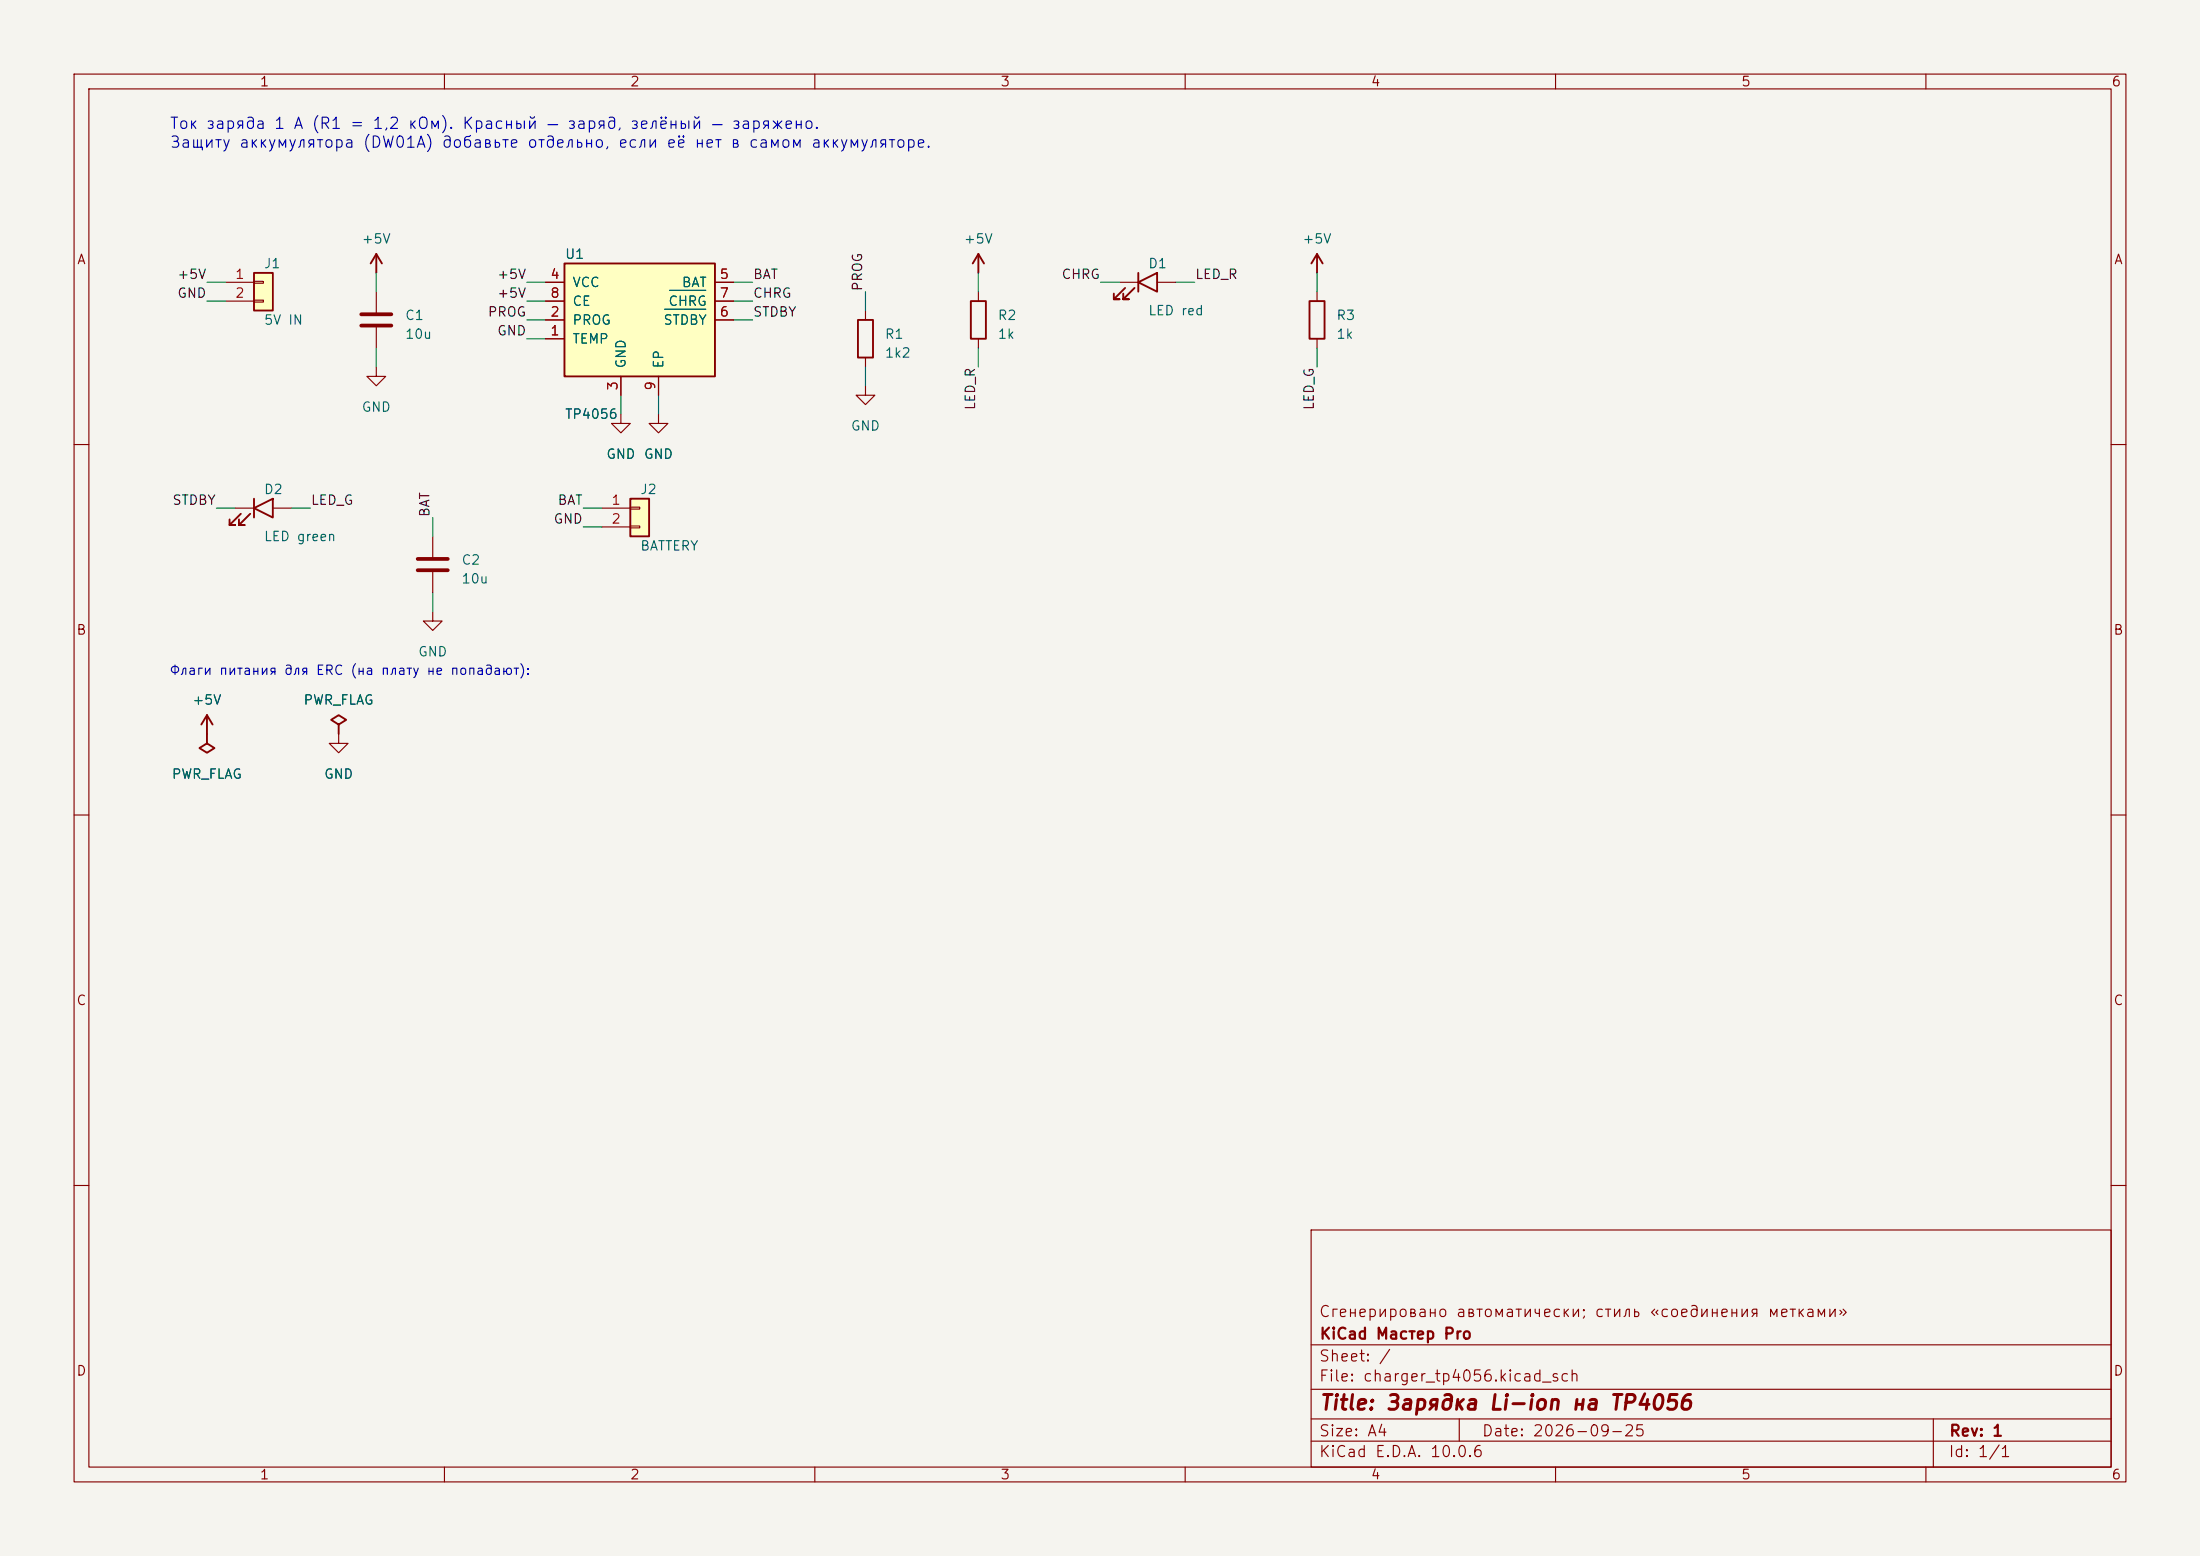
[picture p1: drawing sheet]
(kicad_sch (version 20231120) (generator "eeschema") (generator_version "8.0")
 (paper "A4")
 (title_block (title "Зарядка Li-ion на TP4056") (date "2026-09-25") (rev "1") (company "KiCad Мастер Pro") (comment 1 "Сгенерировано автоматически; стиль «соединения метками»"))
 (lib_symbols (symbol "KiCadMaster:Conn_01x02" (pin_numbers) (pin_names (offset 0) hide) (exclude_from_sim no) (in_bom yes) (on_board yes) (property "Reference" "J" (at 0 5.08 0) (effects (font (size 1.27 1.27)))) (property "Value" "Conn_01x02" (at 0 -2.54 0) (effects (font (size 1.27 1.27)))) (property "Footprint" "" (at 0 0 0) (effects (font (size 1.27 1.27)) hide)) (property "Datasheet" "~" (at 0 0 0) (effects (font (size 1.27 1.27)) hide)) (property "Description" "Разъём" (at 0 0 0) (effects (font (size 1.27 1.27)) hide)) (symbol "Conn_01x02_0_1" (rectangle (start -1.27 3.81) (end 1.27 -1.27) (stroke (width 0.254) (type default)) (fill (type background))) (rectangle (start -1.27 2.667) (end 0 2.413) (stroke (width 0.1524) (type default)) (fill (type none))) (rectangle (start -1.27 0.127) (end 0 -0.127) (stroke (width 0.1524) (type default)) (fill (type none)))) (symbol "Conn_01x02_1_1" (pin passive line (at -5.08 2.54 0) (length 3.81) (name "Pin_1" (effects (font (size 1.27 1.27)))) (number "1" (effects (font (size 1.27 1.27))))) (pin passive line (at -5.08 0 0) (length 3.81) (name "Pin_2" (effects (font (size 1.27 1.27)))) (number "2" (effects (font (size 1.27 1.27))))))) (symbol "KiCadMaster:C" (pin_numbers hide) (pin_names (offset 0) hide) (exclude_from_sim no) (in_bom yes) (on_board yes) (property "Reference" "C" (at 3.81 0.635 0) (effects (font (size 1.27 1.27)))) (property "Value" "C" (at 3.81 -1.905 0) (effects (font (size 1.27 1.27)))) (property "Footprint" "" (at 0 0 0) (effects (font (size 1.27 1.27)) hide)) (property "Datasheet" "~" (at 0 0 0) (effects (font (size 1.27 1.27)) hide)) (property "Description" "Конденсатор" (at 0 0 0) (effects (font (size 1.27 1.27)) hide)) (symbol "C_0_1" (polyline (pts (xy -2.032 0.762) (xy 2.032 0.762)) (stroke (width 0.508) (type default)) (fill (type none))) (polyline (pts (xy -2.032 -0.762) (xy 2.032 -0.762)) (stroke (width 0.508) (type default)) (fill (type none)))) (symbol "C_1_1" (pin passive line (at 0 3.81 270) (length 3.048) (name "~" (effects (font (size 1.27 1.27)))) (number "1" (effects (font (size 1.27 1.27))))) (pin passive line (at 0 -3.81 90) (length 3.048) (name "~" (effects (font (size 1.27 1.27)))) (number "2" (effects (font (size 1.27 1.27))))))) (symbol "KiCadMaster:TP4056" (pin_numbers) (pin_names (offset 1.016)) (exclude_from_sim no) (in_bom yes) (on_board yes) (property "Reference" "U" (at -10.16 8.89 0) (effects (font (size 1.27 1.27)))) (property "Value" "TP4056" (at -10.16 -12.7 0) (effects (font (size 1.27 1.27)))) (property "Footprint" "" (at 0 0 0) (effects (font (size 1.27 1.27)) hide)) (property "Datasheet" "~" (at 0 0 0) (effects (font (size 1.27 1.27)) hide)) (property "Description" "Зарядное Li-ion 1 А, ESOP-8" (at 0 0 0) (effects (font (size 1.27 1.27)) hide)) (property "ki_keywords" "charger" (at 0 0 0) (effects (font (size 1.27 1.27)) hide)) (symbol "TP4056_0_1" (rectangle (start -10.16 7.62) (end 10.16 -7.62) (stroke (width 0.254) (type default)) (fill (type background)))) (symbol "TP4056_1_1" (pin power_in line (at -12.7 5.08 0) (length 2.54) (name "VCC" (effects (font (size 1.27 1.27)))) (number "4" (effects (font (size 1.27 1.27))))) (pin input line (at -12.7 2.54 0) (length 2.54) (name "CE" (effects (font (size 1.27 1.27)))) (number "8" (effects (font (size 1.27 1.27))))) (pin passive line (at -12.7 0 0) (length 2.54) (name "PROG" (effects (font (size 1.27 1.27)))) (number "2" (effects (font (size 1.27 1.27))))) (pin input line (at -12.7 -2.54 0) (length 2.54) (name "TEMP" (effects (font (size 1.27 1.27)))) (number "1" (effects (font (size 1.27 1.27))))) (pin passive line (at 12.7 5.08 180) (length 2.54) (name "BAT" (effects (font (size 1.27 1.27)))) (number "5" (effects (font (size 1.27 1.27))))) (pin open_collector line (at 12.7 2.54 180) (length 2.54) (name "~{CHRG}" (effects (font (size 1.27 1.27)))) (number "7" (effects (font (size 1.27 1.27))))) (pin open_collector line (at 12.7 0 180) (length 2.54) (name "~{STDBY}" (effects (font (size 1.27 1.27)))) (number "6" (effects (font (size 1.27 1.27))))) (pin power_in line (at -2.54 -10.16 90) (length 2.54) (name "GND" (effects (font (size 1.27 1.27)))) (number "3" (effects (font (size 1.27 1.27))))) (pin power_in line (at 2.54 -10.16 90) (length 2.54) (name "EP" (effects (font (size 1.27 1.27)))) (number "9" (effects (font (size 1.27 1.27))))))) (symbol "KiCadMaster:R" (pin_numbers hide) (pin_names (offset 0) hide) (exclude_from_sim no) (in_bom yes) (on_board yes) (property "Reference" "R" (at 2.54 0.635 0) (effects (font (size 1.27 1.27)))) (property "Value" "R" (at 2.54 -1.905 0) (effects (font (size 1.27 1.27)))) (property "Footprint" "" (at 0 0 0) (effects (font (size 1.27 1.27)) hide)) (property "Datasheet" "~" (at 0 0 0) (effects (font (size 1.27 1.27)) hide)) (property "Description" "Резистор" (at 0 0 0) (effects (font (size 1.27 1.27)) hide)) (symbol "R_0_1" (rectangle (start -1.016 -2.54) (end 1.016 2.54) (stroke (width 0.254) (type default)) (fill (type none)))) (symbol "R_1_1" (pin passive line (at 0 3.81 270) (length 1.27) (name "~" (effects (font (size 1.27 1.27)))) (number "1" (effects (font (size 1.27 1.27))))) (pin passive line (at 0 -3.81 90) (length 1.27) (name "~" (effects (font (size 1.27 1.27)))) (number "2" (effects (font (size 1.27 1.27))))))) (symbol "KiCadMaster:LED" (pin_numbers hide) (pin_names (offset 0) hide) (exclude_from_sim no) (in_bom yes) (on_board yes) (property "Reference" "D" (at 0 2.54 0) (effects (font (size 1.27 1.27)))) (property "Value" "LED" (at 0 -3.81 0) (effects (font (size 1.27 1.27)))) (property "Footprint" "" (at 0 0 0) (effects (font (size 1.27 1.27)) hide)) (property "Datasheet" "~" (at 0 0 0) (effects (font (size 1.27 1.27)) hide)) (property "Description" "Светодиод" (at 0 0 0) (effects (font (size 1.27 1.27)) hide)) (symbol "LED_0_1" (polyline (pts (xy 1.27 1.27) (xy 1.27 -1.27) (xy -1.27 0) (xy 1.27 1.27)) (stroke (width 0.254) (type default)) (fill (type none))) (polyline (pts (xy -1.27 1.27) (xy -1.27 -1.27)) (stroke (width 0.254) (type default)) (fill (type none))) (polyline (pts (xy -3.048 -0.762) (xy -4.572 -2.286) (xy -3.81 -2.286) (xy -4.572 -2.286) (xy -4.572 -1.524)) (stroke (width 0.254) (type default)) (fill (type none))) (polyline (pts (xy -1.778 -0.762) (xy -3.302 -2.286) (xy -2.54 -2.286) (xy -3.302 -2.286) (xy -3.302 -1.524)) (stroke (width 0.254) (type default)) (fill (type none)))) (symbol "LED_1_1" (pin passive line (at -3.81 0 0) (length 2.54) (name "K" (effects (font (size 1.27 1.27)))) (number "1" (effects (font (size 1.27 1.27))))) (pin passive line (at 3.81 0 180) (length 2.54) (name "A" (effects (font (size 1.27 1.27)))) (number "2" (effects (font (size 1.27 1.27))))))) (symbol "KiCadMaster:+5V" (power) (pin_numbers hide) (pin_names (offset 0) hide) (exclude_from_sim no) (in_bom yes) (on_board yes) (property "Reference" "#PWR" (at 0 -3.81 0) (effects (font (size 1.27 1.27)) hide)) (property "Value" "+5V" (at 0 3.556 0) (effects (font (size 1.27 1.27)))) (property "Footprint" "" (at 0 0 0) (effects (font (size 1.27 1.27)) hide)) (property "Datasheet" "~" (at 0 0 0) (effects (font (size 1.27 1.27)) hide)) (property "Description" "Символ питания: +5V" (at 0 0 0) (effects (font (size 1.27 1.27)) hide)) (symbol "+5V_0_1" (polyline (pts (xy -0.762 1.27) (xy 0 2.54)) (stroke (width 0.254) (type default)) (fill (type none))) (polyline (pts (xy 0 0) (xy 0 2.54)) (stroke (width 0.254) (type default)) (fill (type none))) (polyline (pts (xy 0 2.54) (xy 0.762 1.27)) (stroke (width 0.254) (type default)) (fill (type none)))) (symbol "+5V_1_1" (pin power_in line (at 0 0 90) (length 0) hide (name "+5V" (effects (font (size 1.27 1.27)))) (number "1" (effects (font (size 1.27 1.27))))))) (symbol "KiCadMaster:GND" (power) (pin_numbers hide) (pin_names (offset 0) hide) (exclude_from_sim no) (in_bom yes) (on_board yes) (property "Reference" "#PWR" (at 0 -6.35 0) (effects (font (size 1.27 1.27)) hide)) (property "Value" "GND" (at 0 -3.81 0) (effects (font (size 1.27 1.27)))) (property "Footprint" "" (at 0 0 0) (effects (font (size 1.27 1.27)) hide)) (property "Datasheet" "~" (at 0 0 0) (effects (font (size 1.27 1.27)) hide)) (property "Description" "Символ питания: GND" (at 0 0 0) (effects (font (size 1.27 1.27)) hide)) (symbol "GND_0_1" (polyline (pts (xy 0 0) (xy 0 -1.27) (xy 1.27 -1.27) (xy 0 -2.54) (xy -1.27 -1.27) (xy 0 -1.27)) (stroke (width 0) (type default)) (fill (type none)))) (symbol "GND_1_1" (pin power_in line (at 0 0 270) (length 0) hide (name "GND" (effects (font (size 1.27 1.27)))) (number "1" (effects (font (size 1.27 1.27))))))) (symbol "KiCadMaster:PWR_FLAG" (power) (pin_numbers hide) (pin_names (offset 0) hide) (exclude_from_sim no) (in_bom yes) (on_board yes) (property "Reference" "#FLG" (at 0 1.905 0) (effects (font (size 1.27 1.27)) hide)) (property "Value" "PWR_FLAG" (at 0 3.81 0) (effects (font (size 1.27 1.27)))) (property "Footprint" "" (at 0 0 0) (effects (font (size 1.27 1.27)) hide)) (property "Datasheet" "~" (at 0 0 0) (effects (font (size 1.27 1.27)) hide)) (property "Description" "Флаг: цепь запитана извне (для ERC)" (at 0 0 0) (effects (font (size 1.27 1.27)) hide)) (symbol "PWR_FLAG_0_1" (polyline (pts (xy 0 0) (xy 0 1.27) (xy -1.016 1.905) (xy 0 2.54) (xy 1.016 1.905) (xy 0 1.27)) (stroke (width 0.254) (type default)) (fill (type none)))) (symbol "PWR_FLAG_1_1" (pin power_out line (at 0 0 90) (length 0) hide (name "pwr" (effects (font (size 1.27 1.27)))) (number "1" (effects (font (size 1.27 1.27))))))))
 (symbol (lib_id "KiCadMaster:Conn_01x02") (at 35.56 40.64 0) (unit 1) (exclude_from_sim no) (in_bom yes) (on_board yes) (dnp no) (property "Reference" "J1" (at 35.56 35.56 0) (effects (font (size 1.27 1.27)) (justify left))) (property "Value" "5V IN" (at 35.56 43.18 0) (effects (font (size 1.27 1.27)) (justify left))) (property "Footprint" "Connector_PinHeader_2.54mm:PinHeader_1x02_P2.54mm_Vertical" (at 35.56 40.64 0) (effects (font (size 1.27 1.27)) hide)) (property "Datasheet" "~" (at 35.56 40.64 0) (effects (font (size 1.27 1.27)) hide)) (property "Description" "Вход 5 В" (at 35.56 40.64 0) (effects (font (size 1.27 1.27)) hide)) (pin "1") (pin "2"))
 (wire (pts (xy 30.48 38.1) (xy 27.94 38.1)) (stroke (width 0) (type default)))
 (label "+5V" (at 27.94 38.1 180) (fields_autoplaced yes) (effects (font (size 1.27 1.27)) (justify right bottom)))
 (wire (pts (xy 30.48 40.64) (xy 27.94 40.64)) (stroke (width 0) (type default)))
 (label "GND" (at 27.94 40.64 180) (fields_autoplaced yes) (effects (font (size 1.27 1.27)) (justify right bottom)))
 (symbol (lib_id "KiCadMaster:C") (at 50.8 43.18 0) (unit 1) (exclude_from_sim no) (in_bom yes) (on_board yes) (dnp no) (property "Reference" "C1" (at 54.61 42.545 0) (effects (font (size 1.27 1.27)) (justify left))) (property "Value" "10u" (at 54.61 45.085 0) (effects (font (size 1.27 1.27)) (justify left))) (property "Footprint" "Capacitor_SMD:C_0805_2012Metric" (at 50.8 43.18 0) (effects (font (size 1.27 1.27)) hide)) (property "Datasheet" "~" (at 50.8 43.18 0) (effects (font (size 1.27 1.27)) hide)) (property "Description" "Входной" (at 50.8 43.18 0) (effects (font (size 1.27 1.27)) hide)) (pin "1") (pin "2"))
 (wire (pts (xy 50.8 39.37) (xy 50.8 36.83)) (stroke (width 0) (type default)))
 (symbol (lib_id "KiCadMaster:+5V") (at 50.8 36.83 0) (unit 1) (exclude_from_sim no) (in_bom yes) (on_board yes) (dnp no) (property "Reference" "#PWR01" (at 50.8 36.83 0) (effects (font (size 1.27 1.27)) hide)) (property "Value" "+5V" (at 50.8 32.23 0) (effects (font (size 1.27 1.27)))) (property "Footprint" "" (at 50.8 36.83 0) (effects (font (size 1.27 1.27)) hide)) (property "Datasheet" "" (at 50.8 36.83 0) (effects (font (size 1.27 1.27)) hide)) (property "Description" "" (at 50.8 36.83 0) (effects (font (size 1.27 1.27)) hide)) (pin "1"))
 (wire (pts (xy 50.8 46.99) (xy 50.8 49.53)) (stroke (width 0) (type default)))
 (symbol (lib_id "KiCadMaster:GND") (at 50.8 49.53 0) (unit 1) (exclude_from_sim no) (in_bom yes) (on_board yes) (dnp no) (property "Reference" "#PWR02" (at 50.8 49.53 0) (effects (font (size 1.27 1.27)) hide)) (property "Value" "GND" (at 50.8 54.93 0) (effects (font (size 1.27 1.27)))) (property "Footprint" "" (at 50.8 49.53 0) (effects (font (size 1.27 1.27)) hide)) (property "Datasheet" "" (at 50.8 49.53 0) (effects (font (size 1.27 1.27)) hide)) (property "Description" "" (at 50.8 49.53 0) (effects (font (size 1.27 1.27)) hide)) (pin "1"))
 (symbol (lib_id "KiCadMaster:TP4056") (at 86.36 43.18 0) (unit 1) (exclude_from_sim no) (in_bom yes) (on_board yes) (dnp no) (property "Reference" "U1" (at 76.2 34.29 0) (effects (font (size 1.27 1.27)) (justify left))) (property "Value" "TP4056" (at 76.2 55.88 0) (effects (font (size 1.27 1.27)) (justify left))) (property "Footprint" "Package_SO:SOIC-8-1EP_3.9x4.9mm_P1.27mm_EP2.41x3.3mm" (at 86.36 43.18 0) (effects (font (size 1.27 1.27)) hide)) (property "Datasheet" "~" (at 86.36 43.18 0) (effects (font (size 1.27 1.27)) hide)) (property "Description" "TEMP на GND — термодатчик не используется" (at 86.36 43.18 0) (effects (font (size 1.27 1.27)) hide)) (pin "4") (pin "8") (pin "2") (pin "1") (pin "5") (pin "7") (pin "6") (pin "3") (pin "9"))
 (wire (pts (xy 73.66 38.1) (xy 71.12 38.1)) (stroke (width 0) (type default)))
 (label "+5V" (at 71.12 38.1 180) (fields_autoplaced yes) (effects (font (size 1.27 1.27)) (justify right bottom)))
 (wire (pts (xy 73.66 40.64) (xy 71.12 40.64)) (stroke (width 0) (type default)))
 (label "+5V" (at 71.12 40.64 180) (fields_autoplaced yes) (effects (font (size 1.27 1.27)) (justify right bottom)))
 (wire (pts (xy 73.66 43.18) (xy 71.12 43.18)) (stroke (width 0) (type default)))
 (label "PROG" (at 71.12 43.18 180) (fields_autoplaced yes) (effects (font (size 1.27 1.27)) (justify right bottom)))
 (wire (pts (xy 73.66 45.72) (xy 71.12 45.72)) (stroke (width 0) (type default)))
 (label "GND" (at 71.12 45.72 180) (fields_autoplaced yes) (effects (font (size 1.27 1.27)) (justify right bottom)))
 (wire (pts (xy 99.06 38.1) (xy 101.6 38.1)) (stroke (width 0) (type default)))
 (label "BAT" (at 101.6 38.1 0) (fields_autoplaced yes) (effects (font (size 1.27 1.27)) (justify left bottom)))
 (wire (pts (xy 99.06 40.64) (xy 101.6 40.64)) (stroke (width 0) (type default)))
 (label "CHRG" (at 101.6 40.64 0) (fields_autoplaced yes) (effects (font (size 1.27 1.27)) (justify left bottom)))
 (wire (pts (xy 99.06 43.18) (xy 101.6 43.18)) (stroke (width 0) (type default)))
 (label "STDBY" (at 101.6 43.18 0) (fields_autoplaced yes) (effects (font (size 1.27 1.27)) (justify left bottom)))
 (wire (pts (xy 83.82 53.34) (xy 83.82 55.88)) (stroke (width 0) (type default)))
 (symbol (lib_id "KiCadMaster:GND") (at 83.82 55.88 0) (unit 1) (exclude_from_sim no) (in_bom yes) (on_board yes) (dnp no) (property "Reference" "#PWR03" (at 83.82 55.88 0) (effects (font (size 1.27 1.27)) hide)) (property "Value" "GND" (at 83.82 61.28 0) (effects (font (size 1.27 1.27)))) (property "Footprint" "" (at 83.82 55.88 0) (effects (font (size 1.27 1.27)) hide)) (property "Datasheet" "" (at 83.82 55.88 0) (effects (font (size 1.27 1.27)) hide)) (property "Description" "" (at 83.82 55.88 0) (effects (font (size 1.27 1.27)) hide)) (pin "1"))
 (wire (pts (xy 88.9 53.34) (xy 88.9 55.88)) (stroke (width 0) (type default)))
 (symbol (lib_id "KiCadMaster:GND") (at 88.9 55.88 0) (unit 1) (exclude_from_sim no) (in_bom yes) (on_board yes) (dnp no) (property "Reference" "#PWR04" (at 88.9 55.88 0) (effects (font (size 1.27 1.27)) hide)) (property "Value" "GND" (at 88.9 61.28 0) (effects (font (size 1.27 1.27)))) (property "Footprint" "" (at 88.9 55.88 0) (effects (font (size 1.27 1.27)) hide)) (property "Datasheet" "" (at 88.9 55.88 0) (effects (font (size 1.27 1.27)) hide)) (property "Description" "" (at 88.9 55.88 0) (effects (font (size 1.27 1.27)) hide)) (pin "1"))
 (symbol (lib_id "KiCadMaster:R") (at 116.84 45.72 0) (unit 1) (exclude_from_sim no) (in_bom yes) (on_board yes) (dnp no) (property "Reference" "R1" (at 119.38 45.085 0) (effects (font (size 1.27 1.27)) (justify left))) (property "Value" "1k2" (at 119.38 47.625 0) (effects (font (size 1.27 1.27)) (justify left))) (property "Footprint" "Resistor_SMD:R_0805_2012Metric" (at 116.84 45.72 0) (effects (font (size 1.27 1.27)) hide)) (property "Datasheet" "~" (at 116.84 45.72 0) (effects (font (size 1.27 1.27)) hide)) (property "Description" "Задаёт ток 1 А" (at 116.84 45.72 0) (effects (font (size 1.27 1.27)) hide)) (pin "1") (pin "2"))
 (wire (pts (xy 116.84 41.91) (xy 116.84 39.37)) (stroke (width 0) (type default)))
 (label "PROG" (at 116.84 39.37 90) (fields_autoplaced yes) (effects (font (size 1.27 1.27)) (justify left bottom)))
 (wire (pts (xy 116.84 49.53) (xy 116.84 52.07)) (stroke (width 0) (type default)))
 (symbol (lib_id "KiCadMaster:GND") (at 116.84 52.07 0) (unit 1) (exclude_from_sim no) (in_bom yes) (on_board yes) (dnp no) (property "Reference" "#PWR05" (at 116.84 52.07 0) (effects (font (size 1.27 1.27)) hide)) (property "Value" "GND" (at 116.84 57.47 0) (effects (font (size 1.27 1.27)))) (property "Footprint" "" (at 116.84 52.07 0) (effects (font (size 1.27 1.27)) hide)) (property "Datasheet" "" (at 116.84 52.07 0) (effects (font (size 1.27 1.27)) hide)) (property "Description" "" (at 116.84 52.07 0) (effects (font (size 1.27 1.27)) hide)) (pin "1"))
 (symbol (lib_id "KiCadMaster:R") (at 132.08 43.18 0) (unit 1) (exclude_from_sim no) (in_bom yes) (on_board yes) (dnp no) (property "Reference" "R2" (at 134.62 42.545 0) (effects (font (size 1.27 1.27)) (justify left))) (property "Value" "1k" (at 134.62 45.085 0) (effects (font (size 1.27 1.27)) (justify left))) (property "Footprint" "Resistor_SMD:R_0805_2012Metric" (at 132.08 43.18 0) (effects (font (size 1.27 1.27)) hide)) (property "Datasheet" "~" (at 132.08 43.18 0) (effects (font (size 1.27 1.27)) hide)) (property "Description" "Ток индикатора" (at 132.08 43.18 0) (effects (font (size 1.27 1.27)) hide)) (pin "1") (pin "2"))
 (wire (pts (xy 132.08 39.37) (xy 132.08 36.83)) (stroke (width 0) (type default)))
 (symbol (lib_id "KiCadMaster:+5V") (at 132.08 36.83 0) (unit 1) (exclude_from_sim no) (in_bom yes) (on_board yes) (dnp no) (property "Reference" "#PWR06" (at 132.08 36.83 0) (effects (font (size 1.27 1.27)) hide)) (property "Value" "+5V" (at 132.08 32.23 0) (effects (font (size 1.27 1.27)))) (property "Footprint" "" (at 132.08 36.83 0) (effects (font (size 1.27 1.27)) hide)) (property "Datasheet" "" (at 132.08 36.83 0) (effects (font (size 1.27 1.27)) hide)) (property "Description" "" (at 132.08 36.83 0) (effects (font (size 1.27 1.27)) hide)) (pin "1"))
 (wire (pts (xy 132.08 46.99) (xy 132.08 49.53)) (stroke (width 0) (type default)))
 (label "LED_R" (at 132.08 49.53 270) (fields_autoplaced yes) (effects (font (size 1.27 1.27)) (justify right bottom)))
 (symbol (lib_id "KiCadMaster:LED") (at 154.94 38.1 0) (unit 1) (exclude_from_sim no) (in_bom yes) (on_board yes) (dnp no) (property "Reference" "D1" (at 154.94 35.56 0) (effects (font (size 1.27 1.27)) (justify left))) (property "Value" "LED red" (at 154.94 41.91 0) (effects (font (size 1.27 1.27)) (justify left))) (property "Footprint" "LED_SMD:LED_0805_2012Metric" (at 154.94 38.1 0) (effects (font (size 1.27 1.27)) hide)) (property "Datasheet" "~" (at 154.94 38.1 0) (effects (font (size 1.27 1.27)) hide)) (property "Description" "Идёт заряд" (at 154.94 38.1 0) (effects (font (size 1.27 1.27)) hide)) (pin "1") (pin "2"))
 (wire (pts (xy 151.13 38.1) (xy 148.59 38.1)) (stroke (width 0) (type default)))
 (label "CHRG" (at 148.59 38.1 180) (fields_autoplaced yes) (effects (font (size 1.27 1.27)) (justify right bottom)))
 (wire (pts (xy 158.75 38.1) (xy 161.29 38.1)) (stroke (width 0) (type default)))
 (label "LED_R" (at 161.29 38.1 0) (fields_autoplaced yes) (effects (font (size 1.27 1.27)) (justify left bottom)))
 (symbol (lib_id "KiCadMaster:R") (at 177.8 43.18 0) (unit 1) (exclude_from_sim no) (in_bom yes) (on_board yes) (dnp no) (property "Reference" "R3" (at 180.34 42.545 0) (effects (font (size 1.27 1.27)) (justify left))) (property "Value" "1k" (at 180.34 45.085 0) (effects (font (size 1.27 1.27)) (justify left))) (property "Footprint" "Resistor_SMD:R_0805_2012Metric" (at 177.8 43.18 0) (effects (font (size 1.27 1.27)) hide)) (property "Datasheet" "~" (at 177.8 43.18 0) (effects (font (size 1.27 1.27)) hide)) (property "Description" "Ток индикатора" (at 177.8 43.18 0) (effects (font (size 1.27 1.27)) hide)) (pin "1") (pin "2"))
 (wire (pts (xy 177.8 39.37) (xy 177.8 36.83)) (stroke (width 0) (type default)))
 (symbol (lib_id "KiCadMaster:+5V") (at 177.8 36.83 0) (unit 1) (exclude_from_sim no) (in_bom yes) (on_board yes) (dnp no) (property "Reference" "#PWR07" (at 177.8 36.83 0) (effects (font (size 1.27 1.27)) hide)) (property "Value" "+5V" (at 177.8 32.23 0) (effects (font (size 1.27 1.27)))) (property "Footprint" "" (at 177.8 36.83 0) (effects (font (size 1.27 1.27)) hide)) (property "Datasheet" "" (at 177.8 36.83 0) (effects (font (size 1.27 1.27)) hide)) (property "Description" "" (at 177.8 36.83 0) (effects (font (size 1.27 1.27)) hide)) (pin "1"))
 (wire (pts (xy 177.8 46.99) (xy 177.8 49.53)) (stroke (width 0) (type default)))
 (label "LED_G" (at 177.8 49.53 270) (fields_autoplaced yes) (effects (font (size 1.27 1.27)) (justify right bottom)))
 (symbol (lib_id "KiCadMaster:LED") (at 35.56 68.58 0) (unit 1) (exclude_from_sim no) (in_bom yes) (on_board yes) (dnp no) (property "Reference" "D2" (at 35.56 66.04 0) (effects (font (size 1.27 1.27)) (justify left))) (property "Value" "LED green" (at 35.56 72.39 0) (effects (font (size 1.27 1.27)) (justify left))) (property "Footprint" "LED_SMD:LED_0805_2012Metric" (at 35.56 68.58 0) (effects (font (size 1.27 1.27)) hide)) (property "Datasheet" "~" (at 35.56 68.58 0) (effects (font (size 1.27 1.27)) hide)) (property "Description" "Заряд окончен" (at 35.56 68.58 0) (effects (font (size 1.27 1.27)) hide)) (pin "1") (pin "2"))
 (wire (pts (xy 31.75 68.58) (xy 29.21 68.58)) (stroke (width 0) (type default)))
 (label "STDBY" (at 29.21 68.58 180) (fields_autoplaced yes) (effects (font (size 1.27 1.27)) (justify right bottom)))
 (wire (pts (xy 39.37 68.58) (xy 41.91 68.58)) (stroke (width 0) (type default)))
 (label "LED_G" (at 41.91 68.58 0) (fields_autoplaced yes) (effects (font (size 1.27 1.27)) (justify left bottom)))
 (symbol (lib_id "KiCadMaster:C") (at 58.42 76.2 0) (unit 1) (exclude_from_sim no) (in_bom yes) (on_board yes) (dnp no) (property "Reference" "C2" (at 62.23 75.565 0) (effects (font (size 1.27 1.27)) (justify left))) (property "Value" "10u" (at 62.23 78.105 0) (effects (font (size 1.27 1.27)) (justify left))) (property "Footprint" "Capacitor_SMD:C_0805_2012Metric" (at 58.42 76.2 0) (effects (font (size 1.27 1.27)) hide)) (property "Datasheet" "~" (at 58.42 76.2 0) (effects (font (size 1.27 1.27)) hide)) (property "Description" "Выходной" (at 58.42 76.2 0) (effects (font (size 1.27 1.27)) hide)) (pin "1") (pin "2"))
 (wire (pts (xy 58.42 72.39) (xy 58.42 69.85)) (stroke (width 0) (type default)))
 (label "BAT" (at 58.42 69.85 90) (fields_autoplaced yes) (effects (font (size 1.27 1.27)) (justify left bottom)))
 (wire (pts (xy 58.42 80.01) (xy 58.42 82.55)) (stroke (width 0) (type default)))
 (symbol (lib_id "KiCadMaster:GND") (at 58.42 82.55 0) (unit 1) (exclude_from_sim no) (in_bom yes) (on_board yes) (dnp no) (property "Reference" "#PWR08" (at 58.42 82.55 0) (effects (font (size 1.27 1.27)) hide)) (property "Value" "GND" (at 58.42 87.95 0) (effects (font (size 1.27 1.27)))) (property "Footprint" "" (at 58.42 82.55 0) (effects (font (size 1.27 1.27)) hide)) (property "Datasheet" "" (at 58.42 82.55 0) (effects (font (size 1.27 1.27)) hide)) (property "Description" "" (at 58.42 82.55 0) (effects (font (size 1.27 1.27)) hide)) (pin "1"))
 (symbol (lib_id "KiCadMaster:Conn_01x02") (at 86.36 71.12 0) (unit 1) (exclude_from_sim no) (in_bom yes) (on_board yes) (dnp no) (property "Reference" "J2" (at 86.36 66.04 0) (effects (font (size 1.27 1.27)) (justify left))) (property "Value" "BATTERY" (at 86.36 73.66 0) (effects (font (size 1.27 1.27)) (justify left))) (property "Footprint" "Connector_JST:JST_PH_B2B-PH-K_1x02_P2.00mm_Vertical" (at 86.36 71.12 0) (effects (font (size 1.27 1.27)) hide)) (property "Datasheet" "~" (at 86.36 71.12 0) (effects (font (size 1.27 1.27)) hide)) (property "Description" "Аккумулятор 3,7 В" (at 86.36 71.12 0) (effects (font (size 1.27 1.27)) hide)) (pin "1") (pin "2"))
 (wire (pts (xy 81.28 68.58) (xy 78.74 68.58)) (stroke (width 0) (type default)))
 (label "BAT" (at 78.74 68.58 180) (fields_autoplaced yes) (effects (font (size 1.27 1.27)) (justify right bottom)))
 (wire (pts (xy 81.28 71.12) (xy 78.74 71.12)) (stroke (width 0) (type default)))
 (label "GND" (at 78.74 71.12 180) (fields_autoplaced yes) (effects (font (size 1.27 1.27)) (justify right bottom)))
 (text "Флаги питания для ERC (на плату не попадают):" (exclude_from_sim no) (at 22.86 91.44 0) (effects (font (size 1.27 1.27)) (justify left bottom)))
 (symbol (lib_id "KiCadMaster:+5V") (at 27.94 99.06 0) (unit 1) (exclude_from_sim no) (in_bom yes) (on_board yes) (dnp no) (property "Reference" "#PWR09" (at 27.94 99.06 0) (effects (font (size 1.27 1.27)) hide)) (property "Value" "+5V" (at 27.94 94.46 0) (effects (font (size 1.27 1.27)))) (property "Footprint" "" (at 27.94 99.06 0) (effects (font (size 1.27 1.27)) hide)) (property "Datasheet" "" (at 27.94 99.06 0) (effects (font (size 1.27 1.27)) hide)) (property "Description" "" (at 27.94 99.06 0) (effects (font (size 1.27 1.27)) hide)) (pin "1"))
 (symbol (lib_id "KiCadMaster:PWR_FLAG") (at 27.94 99.06 180) (unit 1) (exclude_from_sim no) (in_bom yes) (on_board yes) (dnp no) (property "Reference" "#FLG10" (at 27.94 99.06 0) (effects (font (size 1.27 1.27)) hide)) (property "Value" "PWR_FLAG" (at 27.94 104.46 0) (effects (font (size 1.27 1.27)))) (property "Footprint" "" (at 27.94 99.06 0) (effects (font (size 1.27 1.27)) hide)) (property "Datasheet" "" (at 27.94 99.06 0) (effects (font (size 1.27 1.27)) hide)) (property "Description" "" (at 27.94 99.06 0) (effects (font (size 1.27 1.27)) hide)) (pin "1"))
 (symbol (lib_id "KiCadMaster:GND") (at 45.72 99.06 0) (unit 1) (exclude_from_sim no) (in_bom yes) (on_board yes) (dnp no) (property "Reference" "#PWR11" (at 45.72 99.06 0) (effects (font (size 1.27 1.27)) hide)) (property "Value" "GND" (at 45.72 104.46 0) (effects (font (size 1.27 1.27)))) (property "Footprint" "" (at 45.72 99.06 0) (effects (font (size 1.27 1.27)) hide)) (property "Datasheet" "" (at 45.72 99.06 0) (effects (font (size 1.27 1.27)) hide)) (property "Description" "" (at 45.72 99.06 0) (effects (font (size 1.27 1.27)) hide)) (pin "1"))
 (symbol (lib_id "KiCadMaster:PWR_FLAG") (at 45.72 99.06 0) (unit 1) (exclude_from_sim no) (in_bom yes) (on_board yes) (dnp no) (property "Reference" "#FLG12" (at 45.72 99.06 0) (effects (font (size 1.27 1.27)) hide)) (property "Value" "PWR_FLAG" (at 45.72 94.46 0) (effects (font (size 1.27 1.27)))) (property "Footprint" "" (at 45.72 99.06 0) (effects (font (size 1.27 1.27)) hide)) (property "Datasheet" "" (at 45.72 99.06 0) (effects (font (size 1.27 1.27)) hide)) (property "Description" "" (at 45.72 99.06 0) (effects (font (size 1.27 1.27)) hide)) (pin "1"))
 (text "Ток заряда 1 А (R1 = 1,2 кОм). Красный — заряд, зелёный — заряжено." (exclude_from_sim no) (at 22.86 17.78 0) (effects (font (size 1.524 1.524)) (justify left bottom)))
 (text "Защиту аккумулятора (DW01A) добавьте отдельно, если её нет в самом аккумуляторе." (exclude_from_sim no) (at 22.86 20.32 0) (effects (font (size 1.524 1.524)) (justify left bottom)))
 (sheet_instances (path "" (page "1"))))
